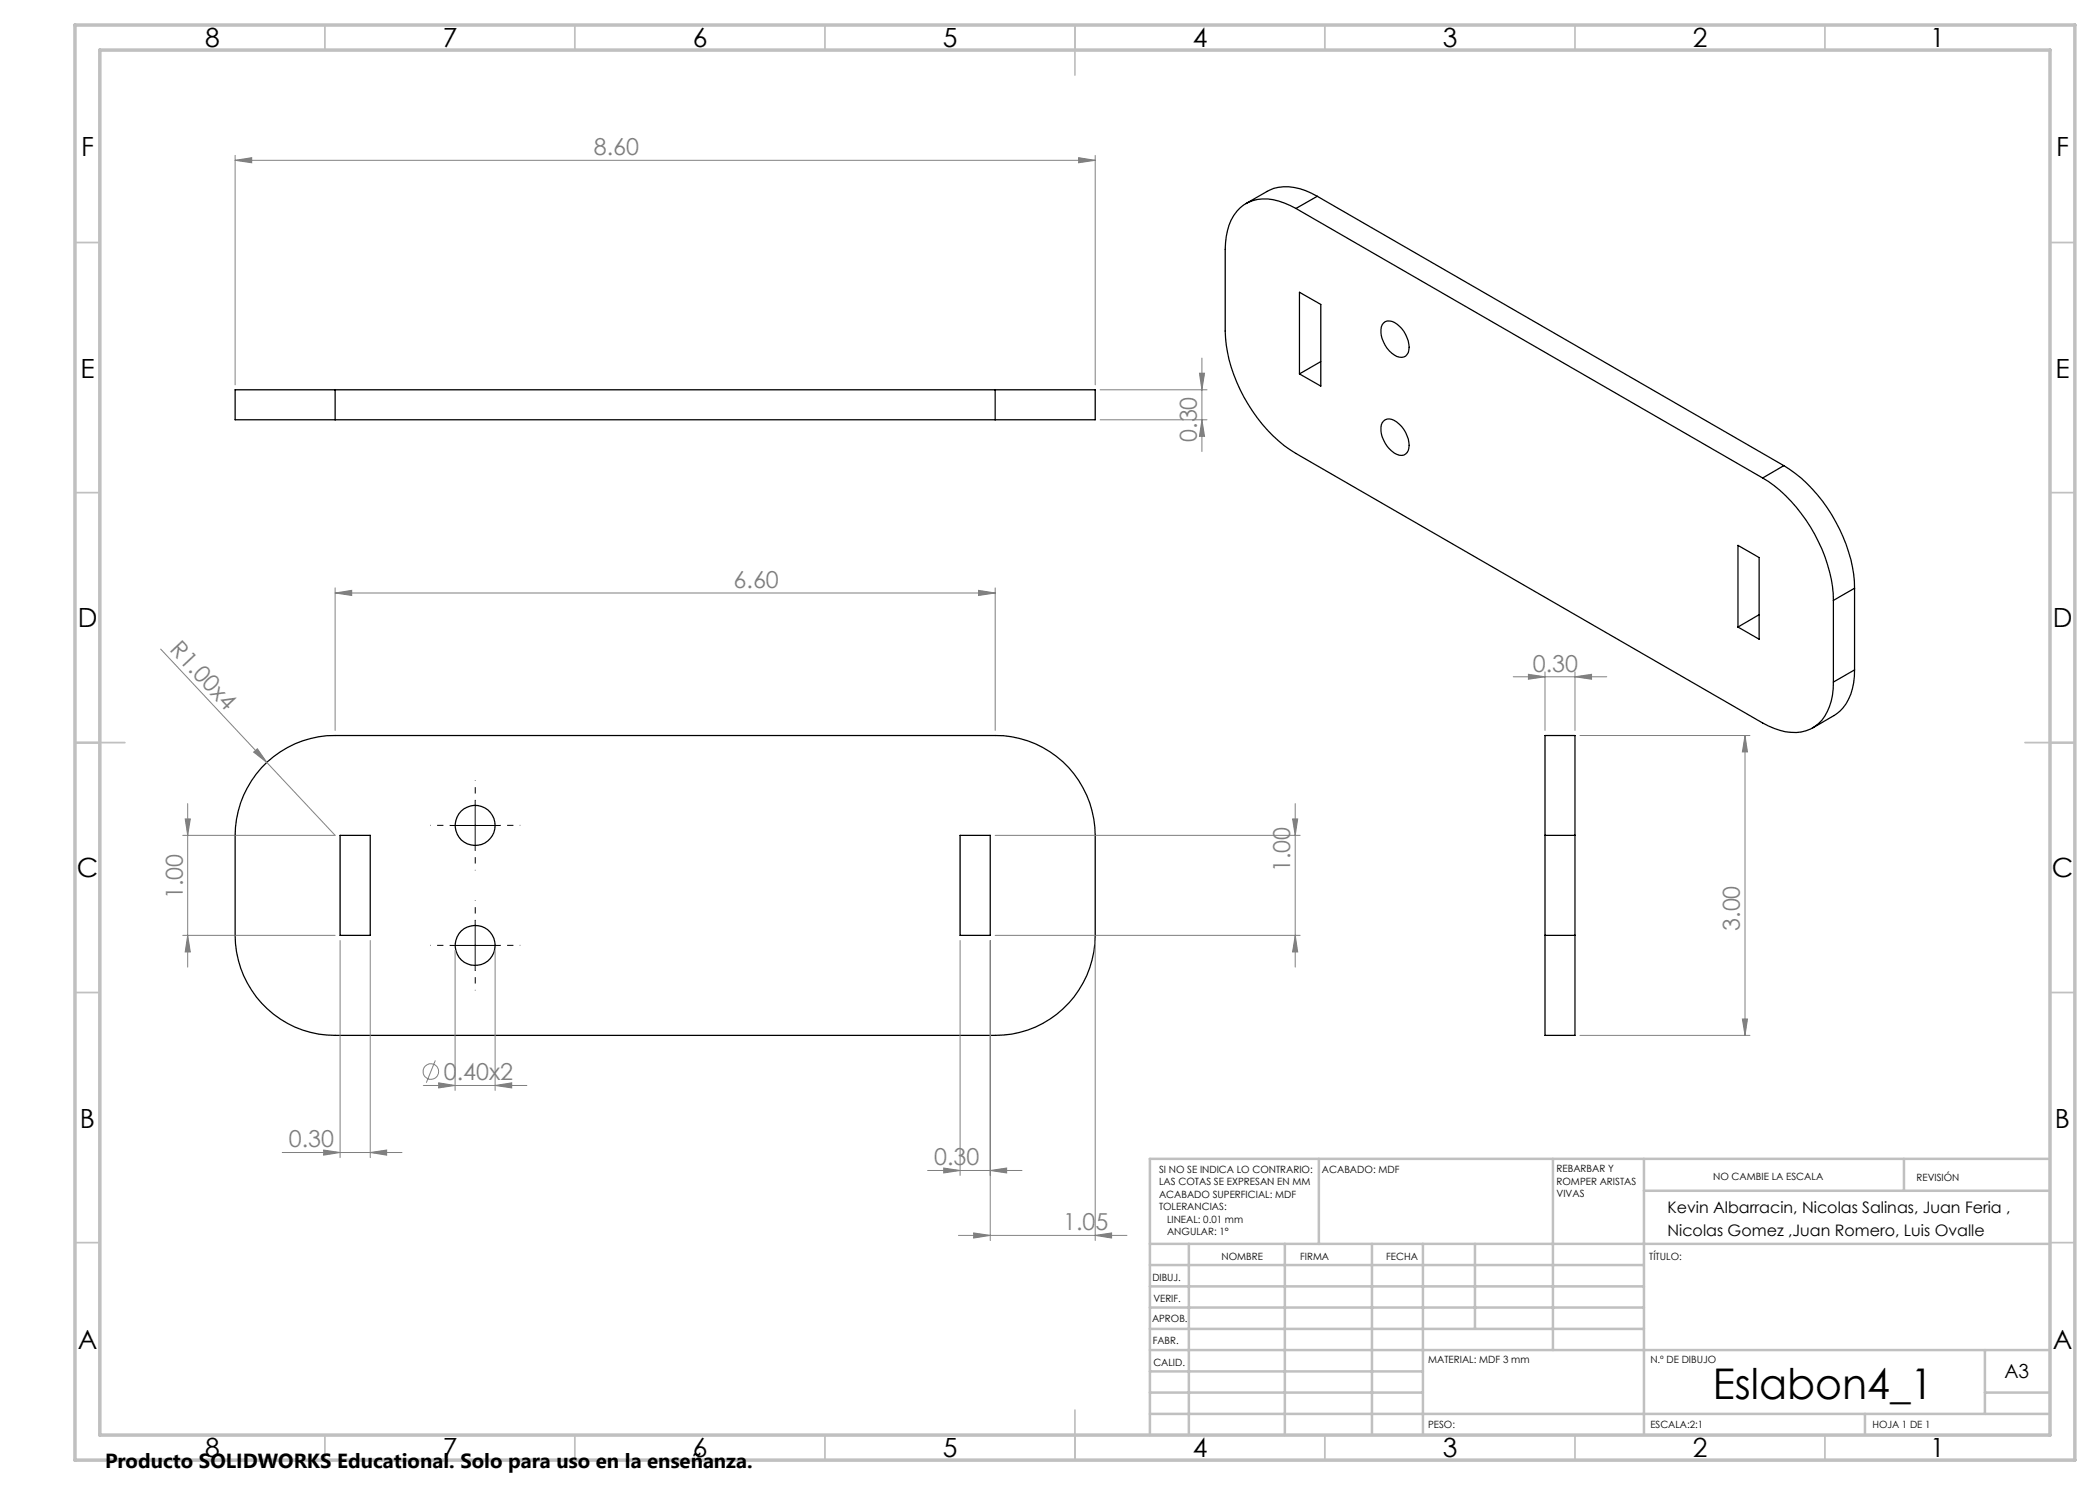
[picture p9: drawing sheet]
<svg xmlns="http://www.w3.org/2000/svg" width="420mm" height="297mm" viewBox="0 0 420 297" stroke-linecap="round" stroke-linejoin="round" font-family="sans-serif">
<g fill="none" stroke="#000" stroke-width=".25">
<path d="M263.5 39.3a11.2 11.2 0 0 0-8.8-1.6l-1.3 .6-4.2 2.4M263.5 39.3l-4.3 2.4M263.5 39.3l93.3 53.8M259.2 41.7a10.8 10.8 0 0 0-8.7-1.6 8.1 8.1 0 0 0-5.2 7.2l-.3 2.6v16.3a31.3 31.3 0 0 0 14.2 24.5l93.3 53.9a10.8 10.8 0 0 0 8.7 1.6 7.7 7.7 0 0 0 5.1-6l.2-1.2 .2-2.6M259.2 41.7l93.3 53.9M259.9 58.5l4.3 2.4v16.3l-4.3-2.4zM67 78h-20v6h20M67 78v6M67 78h132M199 78h20v6h-20M199 78v6M264.2 72.3l-4.3 2.5"/>
<path d="M276.7 64.6a2.23 2.23 0 0 1 3.2 .6 5.8 5.8 0 0 1 1.8 5.3 1.7 1.7 0 0 1-2.8 .5 6 6 0 0 1-2.6-5.6zM67 84h132M276.7 84.2a1.94 1.94 0 0 1 2.7 .2 5.8 5.8 0 0 1 2.3 5.7 1.54 1.54 0 0 1-2.3 .8 5.9 5.9 0 0 1-3.1-5.9zM352.5 95.6a30.9 30.9 0 0 1 12.5 15.7l.5 1.6a23.4 23.4 0 0 1 1.2 7.2M356.8 93.1a31.5 31.5 0 0 1 13.9 21.7l.2 2.8M356.8 93.1l-4.3 2.5M347.6 109.1l4.2 2.4v16.3l-4.2-2.4zM370.9 117.6l-4.2 2.5M370.9 117.6v16.4M351.8 122.9l-4.2 2.5M366.7 120.1v16.3M370.9 134a10.4 10.4 0 0 1-3.7 8.9l-4.7 2.7"/>
<path d="M370.9 134l-4.2 2.4M53.5 152.4a19.8 19.8 0 0 1 13.5-5.3h132a20 20 0 0 1 20 20v20a20 20 0 0 1-20 20h-132a20 20 0 0 1-20-20v-20a20.2 20.2 0 0 1 6.5-14.7zM68 167.1h6v20h-6zM192 167.1h6v20h-6zM309 167.1v-20h6v20M309 167.1h6M309 167.1v20M315 167.1v20M309 187.1v20h6v-20M309 187.1h6"/>
<circle cx="95" cy="165.1" r="4"/>
<circle cx="95" cy="189.1" r="4"/>
</g>
<g fill="none" stroke="#808080" stroke-width=".2">
<path d="M47 32.1l3.3-.6v1.1zM47 31.1v45.9M47 32.1h172M215.7 31.5l3.3 .6-3.3 .5zM219 31.1v45.9M220 78h21.4M239.9 74.6h1l-.5 3.4zM240.4 71.6v18.7M220 84h21.4M240.4 84l.5 3.3h-1zM67 118.6l3.3-.5v1zM67 117.6v28.5"/>
<path d="M67 118.6h132M195.7 118.1l3.3 .5-3.3 .5zM199 117.6v28.5M32.1 129.8l21.3 22.7M302.6 135.4h18.7M305.7 134.9l3.3 .5-3.3 .5zM309 134.4v11.7M315 135.4l3.3-.5v1zM315 134.4v11.7M50.7 150.4l.8-.6 1.9 2.7zM53.4 152.5l13.6 14.6h-30.5M316 147.1h34"/>
<path d="M349 147.1l.5 3.3h-1zM349 147.1v60M37 163.8h1.1l-.6 3.3zM37.5 160.7v32.7M199 167.1h61M258.5 163.8h1l-.5 3.3zM259 160.7v32.7M36.5 187.1h30.5M37.5 187.1l.6 3.3h-1.1zM68 188.1v43.4M74 188.1v43.4M91 190.1v28"/>
<path d="M99 190.1v28M192 188.1v47M198 188.1v60M199 187.1h61M219 188.1v60M259 187.1l.5 3.3h-1zM84.7 217.1h20.7M87.1 212.1l-1.8 4.4M87.7 216.6l3.3 .5-3.3 .5zM99 217.1l3.3-.5v1zM316 207.1h34M348.5 203.8h1l-.5 3.3z"/>
<path d="M56.4 230.5h24M64.7 230l3.3 .5-3.3 .5zM74 230.5l3.3-.5v1zM185.5 234.1h18.9M188.7 233.6l3.3 .5-3.3 .5zM198 234.1l3.3-.5v1zM191.7 247.1h33.7M194.7 246.6l3.3 .5-3.3 .5zM219 247.1l3.3-.5v1z"/>
<circle cx="86.2" cy="214.3" r="1.55"/>
</g>
<path d="M90 165.1h-4M95 160.1v-4M95 170.1v4M100 165.1h4M90 189.1h-4M95 184.1v-4M95 194.1v4M100 189.1h4" fill="none" stroke="#000" stroke-width=".2" stroke-dasharray="15.2 1.3 1.3 1.3" stroke-dashoffset="15.1" stroke-linecap="butt"/>
<path d="M90 165.1h10M95 160.1v10M90 189.1h10M95 184.1v10" fill="none" stroke="#000" stroke-width=".2"/>
<g fill="none" stroke="#c0c0c0" stroke-width=".35">
<path d="M65 5v5M115 5v5M165 5v5M215 5v10M265 5v5M315 5v5M365 5v5M15 48.5h5M410 48.5h5M15 98.5h5M410 98.5h5M15 148.5h10"/>
<path d="M405 148.5h10M15 198.5h5M410 198.5h5M15 248.5h5M410 248.5h5M65 287v5M115 287v5M165 287v5M215 282v10M265 287v5M315 287v5M365 287v5"/>
</g>
<g fill="none" stroke="#c0c0c0" stroke-width=".5">
<path d="M263.8 231.8v17M310.6 231.8v38.2M328.8 231.8v55.2M328.8 238.2h81.2M380.8 231.8v6.4M410 231.8h-180v55.2M230 248.8h180M230 257.3h98.8M230 253h98.8M237.8 248.8v38.2M257 248.8v38.2M274.4 248.8v38.2"/>
<path d="M284.6 248.8v38.2M295 248.8v17M230 265.8h98.8M230 261.5h98.8M230 278.5h54.6M230 274.3h54.6M230 270h180M397 278.5h13M397 270v12.8M230 282.8h180M373 282.8v4.2"/>
</g>
<path d="M15 5h400v287h-400zM20 10h390v277h-390z" fill="none" stroke="#c0c0c0" stroke-width=".7"/>
<g fill="#808080">
<path d="M50.7 150.4l.8-.6 1.9 2.7z"/>
<path d="M195.7 118.1l3.3 .5-3.3 .5zM67 118.6l3.3-.5v1z"/>
<path d="M215.7 31.5l3.3 .6-3.3 .5zM47 32.1l3.3-.6v1.1z"/>
<path d="M87.7 216.6l3.3 .5-3.3 .5zM99 217.1l3.3-.5v1zM188.7 233.6l3.3 .5-3.3 .5zM198 234.1l3.3-.5v1zM64.7 230l3.3 .5-3.3 .5zM74 230.5l3.3-.5v1zM194.7 246.6l3.3 .5-3.3 .5zM219 247.1l3.3-.5v1zM305.7 134.9l3.3 .5-3.3 .5zM315 135.4l3.3-.5v1z"/>
<path d="M259 187.1l.5 3.3h-1zM258.5 163.8h1l-.5 3.3z"/>
<path d="M239.9 74.6h1l-.5 3.4zM240.4 84l.5 3.3h-1z"/>
<path d="M348.5 203.8h1l-.5 3.3zM349 147.1l.5 3.3h-1z"/>
<path d="M37 163.8h1.1l-.6 3.3zM37.5 187.1l.6 3.3h-1.1z"/>
</g>
<text font-size="8.5" x="342.6" y="279.7">Eslabon4_1</text>
<g font-size="5.3">
<text x="41" y="9.5">8</text>
<text x="88.5" y="9.5">7</text>
<text x="138.5" y="9.5">6</text>
<text x="188.5" y="9.5">5</text>
<text x="238.5" y="9.5">4</text>
<text x="288.5" y="9.5">3</text>
<text x="338.5" y="9.5">2</text>
<text x="386" y="9.5">1</text>
<text x="16.2" y="31.2">F</text>
<text x="411.2" y="31.2">F</text>
<text x="16.1" y="75.5">E</text>
<text x="411.1" y="75.5">E</text>
<text x="15.5" y="125.5">D</text>
<text x="410.5" y="125.5">D</text>
<text x="15.4" y="175.5">C</text>
<text x="410.4" y="175.5">C</text>
<text x="16" y="225.5">B</text>
<text x="411" y="225.5">B</text>
<text x="15.5" y="269.7">A</text>
<text x="410.5" y="269.7">A</text>
<text x="41" y="291.5">8</text>
<text x="88.5" y="291.5">7</text>
<text x="138.5" y="291.5">6</text>
<text x="188.5" y="291.5">5</text>
<text x="238.5" y="291.5">4</text>
<text x="288.5" y="291.5">3</text>
<text x="338.5" y="291.5">2</text>
<text x="386" y="291.5">1</text>
</g>
<g font-size="4.7" fill="#808080">
<text x="118.8" y="31">8.60</text>
<text x="239.4" y="88.4" transform="rotate(-90 239.4 88.4)">0.30</text>
<text x="146.7" y="117.6">6.60</text>
<text x="33.8" y="130.1" transform="rotate(47 33.8 130.1)">R1.00x4</text>
<text x="306.6" y="134.3">0.30</text>
<text x="36.5" y="179.8" transform="rotate(-90 36.5 179.8)">1.00</text>
<text x="258" y="174.4" transform="rotate(-90 258 174.4)">1.00</text>
<text x="348" y="186.2" transform="rotate(-90 348 186.2)">3.00</text>
<text x="88.8" y="216">0.40x2</text>
<text x="57.8" y="229.5">0.30</text>
<text x="186.8" y="233.1">0.30</text>
<text x="212.6" y="246.1">1.05</text>
</g>
<text font-size="4.1" x="21" y="293.7">Producto SOLIDWORKS Educational. Solo para uso en la enseñanza.</text>
<text font-size="3.9" x="400.9" y="275.5">A3</text>
<g font-size="3.2">
<text x="333.5" y="242.6">Kevin Albarracin, Nicolas Salinas, Juan Feria ,</text>
<text x="333.5" y="247.1">Nicolas Gomez ,Juan Romero, Luis Ovalle</text>
</g>
<g font-size="2">
<text x="231.8" y="234.6">SI NO SE INDICA LO CONTRARIO:</text>
<text x="231.8" y="237.1">LAS COTAS SE EXPRESAN EN MM</text>
<text x="231.8" y="239.6">ACABADO SUPERFICIAL: MDF</text>
<text x="264.4" y="234.6">ACABADO: MDF</text>
<text x="311.3" y="234.5">REBARBAR Y</text>
<text x="311.3" y="237">ROMPER ARISTAS</text>
<text x="311.3" y="239.5">VIVAS</text>
<text x="342.6" y="236">NO CAMBIE LA ESCALA</text>
<text x="383.3" y="236.2">REVISIÓN</text>
<text x="231.8" y="242.1">TOLERANCIAS:</text>
<text x="233.4" y="244.6">LINEAL: 0.01 mm</text>
<text x="233.4" y="247.1">ANGULAR: 1°</text>
<text x="244.3" y="252">NOMBRE</text>
<text x="260" y="251.9">FIRMA</text>
<text x="277.2" y="251.9">FECHA</text>
<text x="329.9" y="251.9">TÍTULO:</text>
<text x="230.5" y="256.1">DIBUJ.</text>
<text x="230.7" y="260.3">VERIF.</text>
<text x="230.4" y="264.4">APROB.</text>
<text x="230.5" y="268.8">FABR.</text>
<text x="230.7" y="273.1">CALID.</text>
<text x="285.6" y="272.5">MATERIAL: MDF 3 mm</text>
<text x="330.1" y="272.5">N.º DE DIBUJO</text>
<text x="285.6" y="285.5">PESO:</text>
<text x="330.1" y="285.6">ESCALA:2:1</text>
<text x="374.5" y="285.6">HOJA 1 DE 1</text>
</g>
</svg>
